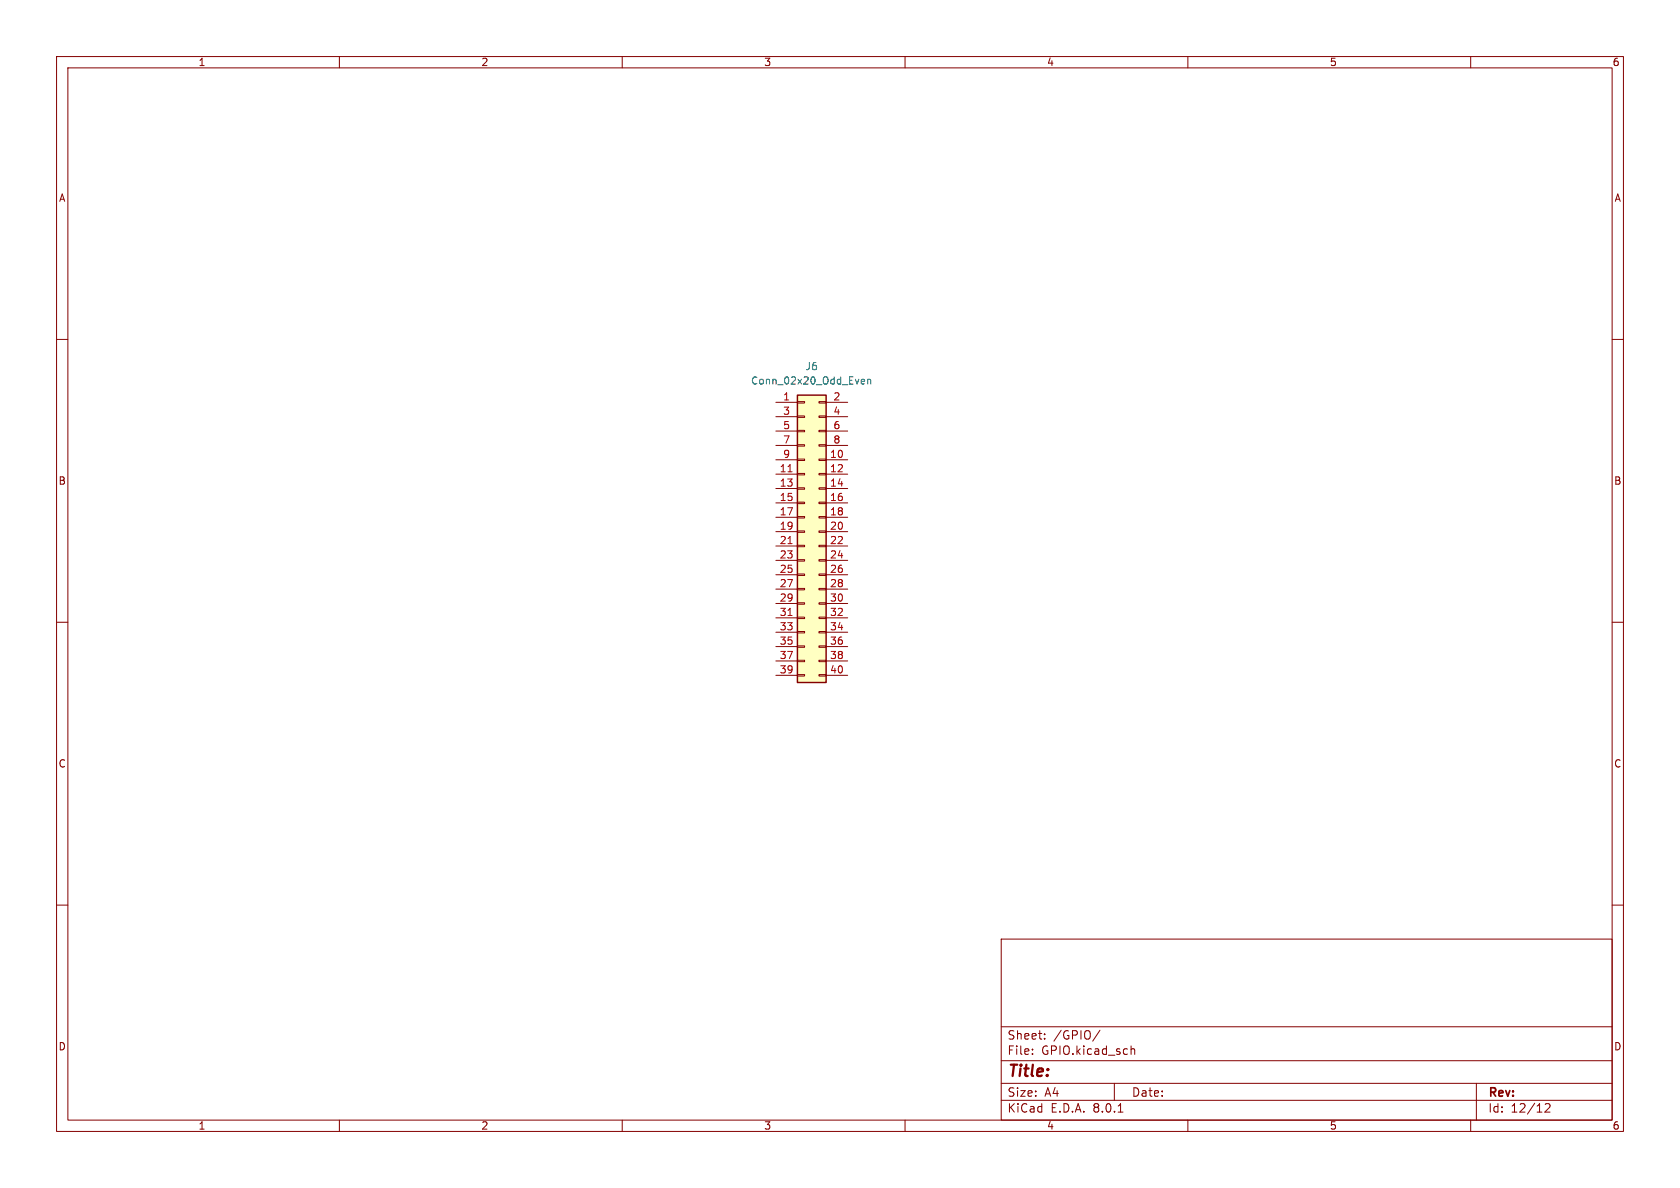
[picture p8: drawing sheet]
<svg xmlns="http://www.w3.org/2000/svg" width="297mm" height="210mm" viewBox="0 0 297 210" stroke-linecap="round" stroke-linejoin="round" font-family="sans-serif">
<g fill="none" stroke="#840000" stroke-width=".18">
<path d="M10 10h277v190h-277zM12 12h273v186h-273zM60 10v2M110 10v2M160 10v2M210 10v2M260 10v2M10 60h2M285 60h2M10 110h2M285 110h2M10 160h2"/>
<path d="M285 160h2M177 166h108v32h-108zM60 198v2M110 198v2M160 198v2M177 194.5h108M177 191.5h108M177 187.5h108M177 181.5h108M182.5 186.3v.1M182.5 185.5v.1M184.7 183.6v.1"/>
<path d="M184.7 182.8v.1M194.5 182.1l-1.3 2M197 191.5v3M197.7 196.6h.8M200 184.9v1.5M200 185.5l.2-.1 .3 .1 .1 .9M210 198v2M260 198v2M261 191.5v6.5M273.2 195.2l.5-.1 .3 .1v.3l-.9 1.1h.9"/>
</g>
<path d="M141 69.9h5v50.8h-5z" fill="#ffffc2"/>
<g fill="none" stroke="#840000" stroke-width=".18">
<path d="M137.2 71.1h3.8M137.2 73.7h3.8M137.2 76.2h3.8M137.2 78.7h3.8M141 78.6h1.2v.3h-1.2zM141 76.1h1.2v.2h-1.2zM141 73.5h1.2v.3h-1.2zM141 71h1.2v.2h-1.2zM144.8 78.6h1.2v.3h-1.2zM144.8 76.1h1.2v.2h-1.2zM144.8 73.5h1.2v.3h-1.2zM144.8 71h1.2v.2h-1.2z"/>
<path d="M146 71.1h3.9M146 73.7h3.9M146 76.2h3.9M146 78.7h3.9M137.2 81.3h3.8M137.2 83.8h3.8M137.2 86.4h3.8M137.2 88.9h3.8M137.2 91.4h3.8M137.2 94h3.8M137.2 96.5h3.8M137.2 99.1h3.8"/>
<path d="M141 98.9h1.2v.3h-1.2zM141 96.4h1.2v.2h-1.2zM141 93.9h1.2v.2h-1.2zM141 91.3h1.2v.3h-1.2zM141 88.8h1.2v.2h-1.2zM141 86.2h1.2v.3h-1.2zM141 83.7h1.2v.2h-1.2zM141 81.2h1.2v.2h-1.2zM144.8 98.9h1.2v.3h-1.2zM144.8 96.4h1.2v.2h-1.2zM144.8 93.9h1.2v.2h-1.2zM144.8 91.3h1.2v.3h-1.2z"/>
<path d="M144.8 88.8h1.2v.2h-1.2zM144.8 86.2h1.2v.3h-1.2zM144.8 83.7h1.2v.2h-1.2zM144.8 81.2h1.2v.2h-1.2zM146 81.3h3.9M146 83.8h3.9M146 86.4h3.9M146 88.9h3.9M146 91.4h3.9M146 94h3.9M146 96.5h3.9M146 99.1h3.9"/>
<path d="M137.2 101.6h3.8M137.2 104.1h3.8M137.2 106.7h3.8M137.2 109.2h3.8M137.2 111.8h3.8M137.2 114.3h3.8M137.2 116.8h3.8M137.2 119.4h3.8M141 119.3h1.2v.2h-1.2zM141 116.7h1.2v.3h-1.2zM141 114.2h1.2v.2h-1.2zM141 111.6h1.2v.3h-1.2z"/>
<path d="M141 109.1h1.2v.2h-1.2zM141 106.6h1.2v.2h-1.2zM141 104h1.2v.3h-1.2zM141 101.5h1.2v.2h-1.2zM144.8 119.3h1.2v.2h-1.2zM144.8 116.7h1.2v.3h-1.2zM144.8 114.2h1.2v.2h-1.2zM144.8 111.6h1.2v.3h-1.2zM144.8 109.1h1.2v.2h-1.2zM144.8 106.6h1.2v.2h-1.2zM144.8 104h1.2v.3h-1.2zM144.8 101.5h1.2v.2h-1.2z"/>
<path d="M146 101.6h3.9M146 104.1h3.9M146 106.7h3.9M146 109.2h3.9M146 111.8h3.9M146 114.3h3.9M146 116.8h3.9M146 119.4h3.9"/>
</g>
<path d="M141 69.9h5v50.8h-5z" fill="none" stroke="#840000" stroke-width=".25"/>
<path d="M139.3 83.4h.7M139.3 96.1h.7M139.3 108.8h.7" fill="none" stroke="#a90000" stroke-width=".18"/>
<path d="M152.4 67l.4 .1 .1 .2-.7 .2M152.8 67.8l-.4 .1M153.4 67.2l.2-.2 .3 .1v.8M153.4 67v.9" fill="none" stroke="#006464" stroke-width=".18"/>
<text font-size="2.8" fill="#840000" x="178" y="190.9">Title:</text>
<g font-size="2.1" fill="#840000">
<text x="178" y="184">Sheet:</text>
<text x="186.2" y="184">/GPIO/</text>
<text x="178" y="186.7">File:</text>
<text x="184.1" y="186.7">GPIO.kicad_sch</text>
<text x="178" y="196.9">KiCad</text>
<text x="178" y="194.1">Size:</text>
<text x="184.7" y="194.1">A4</text>
<text x="185.7" y="196.9">E.D.A.</text>
<text x="193.3" y="196.9">8.0.1</text>
<text x="200" y="194.1">Date:</text>
<text x="263" y="194.3">Rev:</text>
<text x="263" y="196.9">Id:</text>
<text x="267.1" y="196.9">12/12</text>
</g>
<g font-size="1.8" fill="#840000">
<text x="35" y="11.9">1</text>
<text x="85" y="11.9">2</text>
<text x="135" y="11.9">3</text>
<text x="185" y="11.9">4</text>
<text x="235" y="11.9">5</text>
<text x="285" y="11.9">6</text>
<text x="10.3" y="35.9">A</text>
<text x="285.3" y="35.9">A</text>
<text x="10.3" y="85.9">B</text>
<text x="285.3" y="85.9">B</text>
<text x="10.3" y="135.9">C</text>
<text x="285.3" y="135.9">C</text>
<text x="10.3" y="185.9">D</text>
<text x="285.3" y="185.9">D</text>
<text x="35" y="199.9">1</text>
<text x="85" y="199.9">2</text>
<text x="135" y="199.9">3</text>
<text x="185" y="199.9">4</text>
<text x="235" y="199.9">5</text>
<text x="285" y="199.9">6</text>
</g>
<g font-size="1.8" fill="#006464">
<text x="142.3" y="65.6">J6</text>
<text x="132.7" y="68.2">Conn_02x20_Odd_Even</text>
</g>
<g font-size="1.8" fill="#a90000">
<text x="138.4" y="70.9">1</text>
<text x="147.2" y="70.9">2</text>
<text x="138.4" y="73.4">3</text>
<text x="138.4" y="75.9">5</text>
<text x="147.2" y="73.4">4</text>
<text x="147.2" y="75.9">6</text>
<text x="137.8" y="83.6">11</text>
<text x="138.4" y="78.5">7</text>
<text x="138.4" y="81">9</text>
<text x="146.6" y="81">10</text>
<text x="146.6" y="83.6">12</text>
<text x="147.2" y="78.5">8</text>
<text x="137.8" y="86.1">13</text>
<text x="137.8" y="88.6">15</text>
<text x="146.6" y="86.1">14</text>
<text x="146.6" y="88.6">16</text>
<text x="137.8" y="91.2">17</text>
<text x="137.8" y="93.7">19</text>
<text x="146.6" y="91.2">18</text>
<text x="146.6" y="93.7">20</text>
<text x="137.8" y="96.3">21</text>
<text x="137.8" y="98.8">23</text>
<text x="137.8" y="101.3">25</text>
<text x="146.6" y="96.3">22</text>
<text x="146.6" y="98.8">24</text>
<text x="146.6" y="101.3">26</text>
<text x="137.8" y="103.9">27</text>
<text x="137.8" y="106.4">29</text>
<text x="146.6" y="103.9">28</text>
<text x="146.6" y="106.4">30</text>
<text x="137.8" y="109">31</text>
<text x="137.8" y="111.5">33</text>
<text x="146.6" y="109">32</text>
<text x="146.6" y="111.5">34</text>
<text x="137.8" y="114">35</text>
<text x="137.8" y="116.6">37</text>
<text x="137.8" y="119.1">39</text>
<text x="146.6" y="114">36</text>
<text x="146.6" y="116.6">38</text>
<text x="146.6" y="119.1">40</text>
</g>
</svg>
